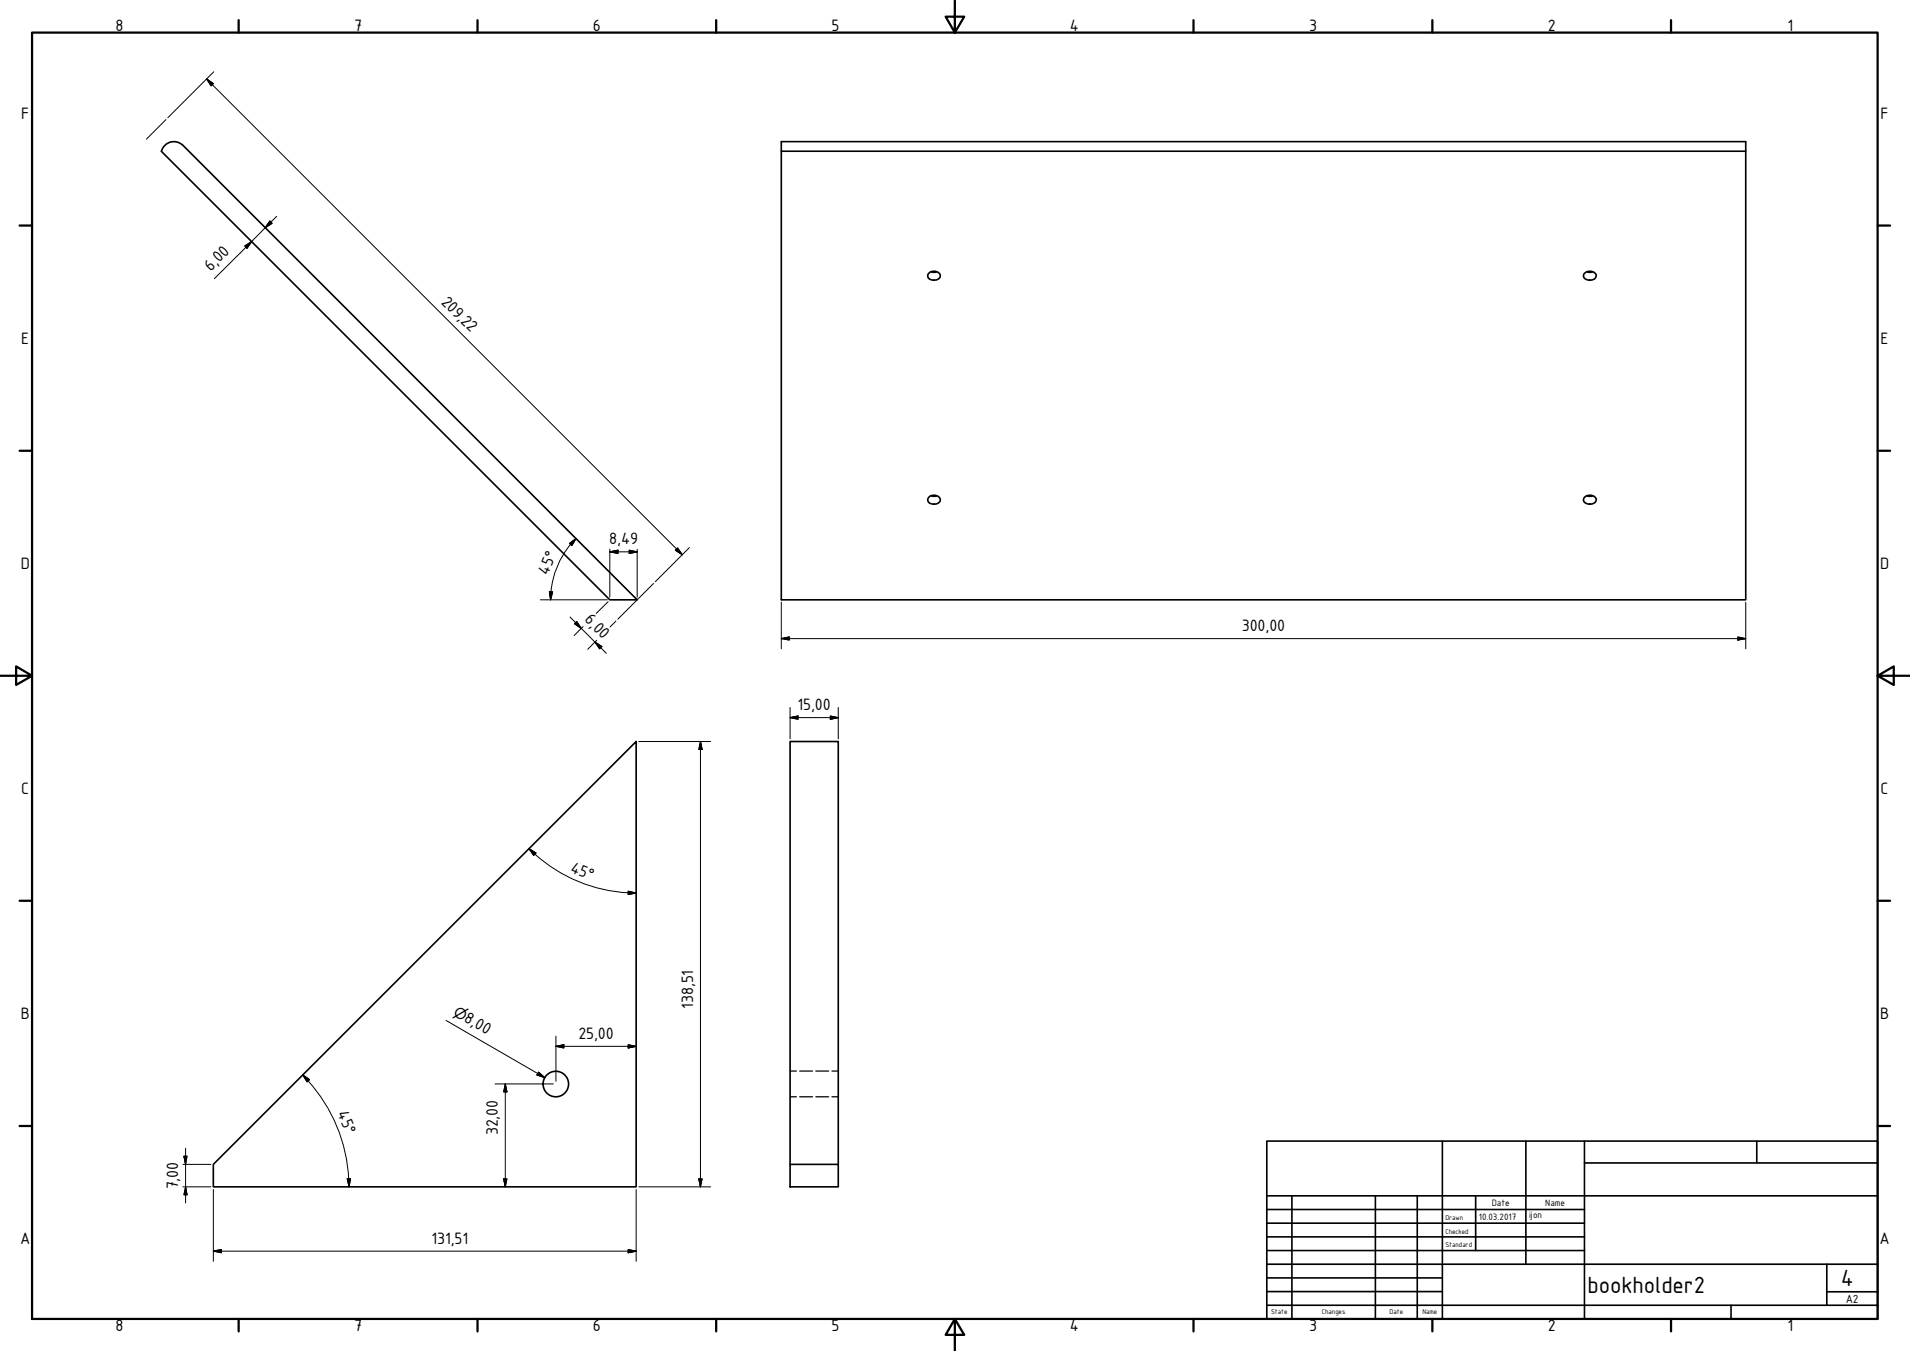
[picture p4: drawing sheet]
<svg xmlns="http://www.w3.org/2000/svg" width="594mm" height="420mm" viewBox="0 0 594 420" stroke-linecap="round" stroke-linejoin="round" font-family="sans-serif">
<!-- layer: Visible (ISO) -->
<g fill="none" stroke="#000" stroke-width=".51">
<path d="M56.9 45.2a4 4 0 0 0-6.7 1.8M56.9 45.2l141.3 141.3h-8.5l-139.5-139.5M243 47v139.5h300v-142.5h-300v3h300M288.8 85.1a2.25 2.25 0 0 1 3.7 .5 1.86 1.86 0 0 1-2.8 1.4l-.7-.3-.4-.5-.1-.6zM289.6 84.5l.6 .2 1.3-.2M492.8 85.1a2.3 2.3 0 0 1 3.7 .5 2.16 2.16 0 0 1-1.8 1.6 2.16 2.16 0 0 1-2.1-1l-.1-.6zM493.5 84.5l.7 .2 1.3-.2M288.8 154.7a2.22 2.22 0 0 1 3.7 .6 2.12 2.12 0 0 1-1.8 1.6 2.12 2.12 0 0 1-2.1-1l-.1-.6zM289.6 154.2l.6 .1 1.3-.1M492.8 154.7a2.27 2.27 0 0 1 3.7 .6 2.18 2.18 0 0 1-1.8 1.6 2.18 2.18 0 0 1-2.1-1l-.1-.6zM493.5 154.2l.7 .1 1.3-.1M66.4 362.1l131.5-131.5v138.5h-131.5z"/>
<path d="M245.7 362.1h15v7h-15zM245.7 362.1v-131.5h15v131.5"/>
<circle cx="172.9" cy="337.1" r="4"/>
</g>
<!-- layer: Visible Narrow (ISO) -->
<path d="M245.7 333.1h2M248.7 333.1h4M253.7 333.1h4M258.8 333.1h1.9M245.7 341.1h2M248.7 341.1h4M253.7 341.1h4M258.8 341.1h1.9" fill="none" stroke="#000" stroke-width=".38"/>
<!-- layer: Border (ISO) -->
<g fill="none" stroke="#000" stroke-width=".7">
<path d="M10 10.1h574v400.1h-574zM74.2 6.3v3.8M148.5 6.3v3.8M222.8 6.3v3.8M297 .2v9.9l-2.9-4.9h5.8l-2.9 4.9M371.2 6.3v3.8M445.5 6.3v3.8M519.7 6.3v3.8M6.1 70.1h3.9M584 70.1h3.9M6.1 140.2h3.9M584 140.2h3.9"/>
<path d="M0 210.2h10l-5-3v5.8l5-2.8M584 210.2l5 2.8v-5.8l-5 3h10M6.1 280.1h3.9M584 280.1h3.9M6.1 350.2h3.9M584 350.2h3.9M74.2 410.2v3.9M148.5 410.2v3.9M222.8 410.2v3.9M297 410.2l2.9 4.9h-5.8l2.9-4.9v10M371.2 410.2v3.9M445.5 410.2v3.9"/>
<path d="M519.7 410.2v3.9"/>
</g>
<!-- layer: Title (ISO) -->
<g fill="none" stroke="#000" stroke-width=".51">
<path d="M394 354.9h190v55.3h-190zM448.6 354.9v55.3M474.6 354.9v38.3M492.8 354.9v55.3M546.4 354.9v6.8M394 376.2h98.8M394 371.9h190M401.8 371.9v38.3M427.8 371.9v38.3M440.8 371.9v38.3M459 371.9v17M492.8 361.7h91.2"/>
<path d="M394 380.4h98.8M394 384.7h98.8M394 388.9h98.8M394 393.2h190M394 397.4h54.6M568.2 393.2v12.7M394 405.9h190M394 401.7h54.6M538.4 405.9v4.3M568.2 401.7h15.8"/>
</g>
<!-- layer: Symbol (ISO) -->
<path d="M51.6 37.2l-6.1 6.1M203.3 181.5l-11.1 11.1" fill="none" stroke="#000" stroke-width=".31"/>
<!-- layer: Dimension (ISO) -->
<g fill="none" stroke="#000" stroke-width=".31">
<path d="M64.3 24.6l2.1 1.4-.7 .7zM64.3 24.6l147.9 147.9M66.5 22.3l-14.3 14.3M76.1 76.5l2.2-1.4-1.5 2.1zM83.9 68.7l.7 .7-2.1 1.4zM86 67.3l-19.3 19.4M177.1 169l2-1.5-1.2 2.2zM177.5 169.3a27 27 0 0 0-6.2 17.2M179.1 167.5l-1.6 1.8M189.7 171.6l2.5-.5v1zM189.7 171.6h8.5M189.7 170.8v14.9"/>
<path d="M195.7 171.1l2.5 .5-2.5 .5zM198.2 170.8v14.9M210.8 170.4l1.4 2.1-2.1-1.4zM214.4 170.3l-10.6 10.6M168.1 186.5h20.8M170.9 184l1 .1-.6 2.4zM177.3 191.9l11.3 11.3M179.4 193.3l1.4 2.1-2.1-1.4zM181.4 194.9l-2.8 2.8M185 199.7l2.2 1.4-.7 .7zM185.6 199.1l-2.8 2.8M189.2 187.1l-3.7 3.6"/>
<path d="M191.6 193.1l-1.9 1.9M243 198.6l2.5-.5v1zM243 198.6h300M243 187.3v14.5M540.5 198.1l2.5 .5-2.5 .5zM543 187.3v14.5M198.7 230.6h22.3M217.9 230.6l.5 2.5h-1zM217.9 230.6v138.5M245.7 223.2l2.5-.5v1zM245.7 223.2h15M245.7 220v9.8"/>
<path d="M258.3 222.7l2.4 .5-2.4 .5zM260.7 220v9.8M164.5 263.9l2.2 1.4-.7 .7zM164.5 263.9a47.4 47.4 0 0 0 33.4 13.8M195.4 277.2l2.5 .5-2.5 .5zM138.7 317.4l30.7 17.7M94.2 334.3l2.1 1.5-.8 .7zM94.2 334.3a49.8 49.8 0 0 1 14.3 32.3M154 337.1h18.1M157.2 337.1l.5 2.5h-1zM157.2 337.1v32M167.5 333.4l1.9 1.7-2.4-.8z"/>
<path d="M172.9 325.4l2.5-.5v1zM172.9 325.4h25M172.9 322.2v14.1M195.4 324.9l2.5 .5-2.5 .5zM57.2 359.6h1l-.5 2.5zM57.7 357.1v17M56.9 369.1h8.7M56.9 362.1h8.7M57.7 369.1l.5 2.5h-1zM66.4 369.9v22.4M108 366.6h1l-.4 2.5zM108.5 366.6l.1 2.5"/>
<path d="M156.7 366.6h1l-.5 2.5zM197.9 369.9v22.4M198.7 369.1h22.3M217.4 366.6h1l-.5 2.5zM66.4 389.1l2.5-.5v1zM66.4 389.1h131.5M195.4 388.6l2.5 .5-2.5 .5z"/>
</g>
<g fill="#000" stroke="#000" stroke-width=".31">
<path d="M64.3 24.6l2.1 1.4zM64.3 24.6l2.1 1.4-.7 .7zM78.3 75.1l-1.5 2.1zM76.1 76.5l2.2-1.4-1.5 2.1zM83.9 68.7l-1.4 2.1zM83.9 68.7l.7 .7-2.1 1.4zM179.1 167.5l-1.2 2.2zM177.1 169l2-1.5-1.2 2.2zM189.7 171.6l2.5-.5zM189.7 171.6l2.5-.5v1zM195.7 172.1l2.5-.5zM195.7 171.1l2.5 .5-2.5 .5z"/>
<path d="M210.1 171.1l2.1 1.4zM210.8 170.4l1.4 2.1-2.1-1.4zM170.9 184l.4 2.5zM170.9 184l1 .1-.6 2.4zM178.7 194l2.1 1.4zM179.4 193.3l1.4 2.1-2.1-1.4zM243 198.6l2.5-.5zM243 198.6l2.5-.5v1zM540.5 199.1l2.5-.5zM540.5 198.1l2.5 .5-2.5 .5zM185 199.7l2.2 1.4zM185 199.7l2.2 1.4-.7 .7z"/>
<path d="M217.9 230.6l.5 2.5zM217.9 230.6l.5 2.5h-1zM245.7 223.2l2.5-.5zM245.7 223.2l2.5-.5v1zM258.3 223.7l2.4-.5zM258.3 222.7l2.4 .5-2.4 .5zM164.5 263.9l2.2 1.4zM164.5 263.9l2.2 1.4-.7 .7zM195.4 278.2l2.5-.5zM195.4 277.2l2.5 .5-2.5 .5zM94.2 334.3l2.1 1.5zM94.2 334.3l2.1 1.5-.8 .7z"/>
<path d="M157.2 337.1l.5 2.5zM157.2 337.1l.5 2.5h-1zM167 334.3l2.4 .8zM167.5 333.4l1.9 1.7-2.4-.8zM172.9 325.4l2.5-.5zM172.9 325.4l2.5-.5v1zM195.4 325.9l2.5-.5zM195.4 324.9l2.5 .5-2.5 .5zM57.2 359.6l.5 2.5zM57.2 359.6h1l-.5 2.5zM57.7 369.1l.5 2.5zM57.7 369.1l.5 2.5h-1z"/>
<path d="M108 366.6l.6 2.5zM108 366.6h1l-.4 2.5zM156.7 366.6l.5 2.5zM156.7 366.6h1l-.5 2.5zM217.4 366.6l.5 2.5zM217.4 366.6h1l-.5 2.5zM66.4 389.1l2.5-.5zM66.4 389.1l2.5-.5v1zM195.4 389.6l2.5-.5zM195.4 388.6l2.5 .5-2.5 .5z"/>
</g>
<g font-size="7.9">
<text x="572.6" y="400">4</text>
<text x="493.8" y="402.1">bookholder2</text>
</g>
<g font-size="5.5">
<text x="35.9" y="9.8">8</text>
<text x="110.2" y="9.8">7</text>
<text x="184.4" y="9.8">6</text>
<text x="258.6" y="9.8">5</text>
<text x="332.7" y="9.8">4</text>
<text x="407.2" y="9.8">3</text>
<text x="481.4" y="9.8">2</text>
<text x="556" y="9.8">1</text>
<text x="6.6" y="36.9">F</text>
<text x="584.9" y="36.9">F</text>
<text x="65.6" y="84.5" transform="rotate(-45 65.6 84.5)">6,00</text>
<text x="137" y="94.1" transform="rotate(45 137 94.1)">209,22</text>
<text x="6.6" y="106.9">E</text>
<text x="584.9" y="106.9">E</text>
<text x="189.5" y="169.3">8,49</text>
<text x="6.5" y="176.9">D</text>
<text x="170.4" y="179" transform="rotate(-68 170.4 179)">45°</text>
<text x="584.8" y="176.9">D</text>
<text x="181.5" y="192.9" transform="rotate(45 181.5 192.9)">6,00</text>
<text x="386.3" y="196.3">300,00</text>
<text x="248.1" y="220.9">15,00</text>
<text x="6.6" y="246.9">C</text>
<text x="584.9" y="246.9">C</text>
<text x="177.2" y="271.1" transform="rotate(22 177.2 271.1)">45°</text>
<text x="6.5" y="316.9">B</text>
<text x="144.1" y="317.5" transform="rotate(30 144.1 317.5)">8,00</text>
<text x="215.6" y="313.7" transform="rotate(-90 215.6 313.7)">138,51</text>
<text x="584.8" y="316.9">B</text>
<text x="179.9" y="323.1">25,00</text>
<text x="104.9" y="346.2" transform="rotate(68 104.9 346.2)">45°</text>
<text x="154.9" y="353.1" transform="rotate(-90 154.9 353.1)">32,00</text>
<text x="55.4" y="369.9" transform="rotate(-90 55.4 369.9)">7,00</text>
<text x="6.3" y="386.9">A</text>
<text x="134.2" y="386.8">131,51</text>
<text x="584.6" y="386.9">A</text>
<text x="35.9" y="414.1">8</text>
<text x="110.2" y="414.1">7</text>
<text x="184.4" y="414.1">6</text>
<text x="258.6" y="414.1">5</text>
<text x="332.7" y="414.1">4</text>
<text x="407.2" y="414.1">3</text>
<text x="481.4" y="414.1">2</text>
<text x="556" y="414.1">1</text>
</g>
<text font-size="4.6" x="140.7" y="315.6" transform="rotate(30 140.7 315.6)">⌀</text>
<text font-size="3.9" x="574.1" y="405.1">A2</text>
<g font-size="3.1">
<text x="464" y="375.1">Date</text>
<text x="480.6" y="375.1">Name</text>
<text x="460" y="379.4">10.03.2017</text>
<text x="475.6" y="378.8">ijon</text>
</g>
<g font-size="2.3">
<text x="449.6" y="379.4">Drawn</text>
<text x="449.6" y="383.6">Checked</text>
<text x="449.6" y="387.9">Standard</text>
<text x="395.4" y="408.8">State</text>
<text x="411.1" y="408.5">Changes</text>
<text x="432.2" y="408.8">Date</text>
<text x="442.4" y="408.8">Name</text>
</g>
</svg>
